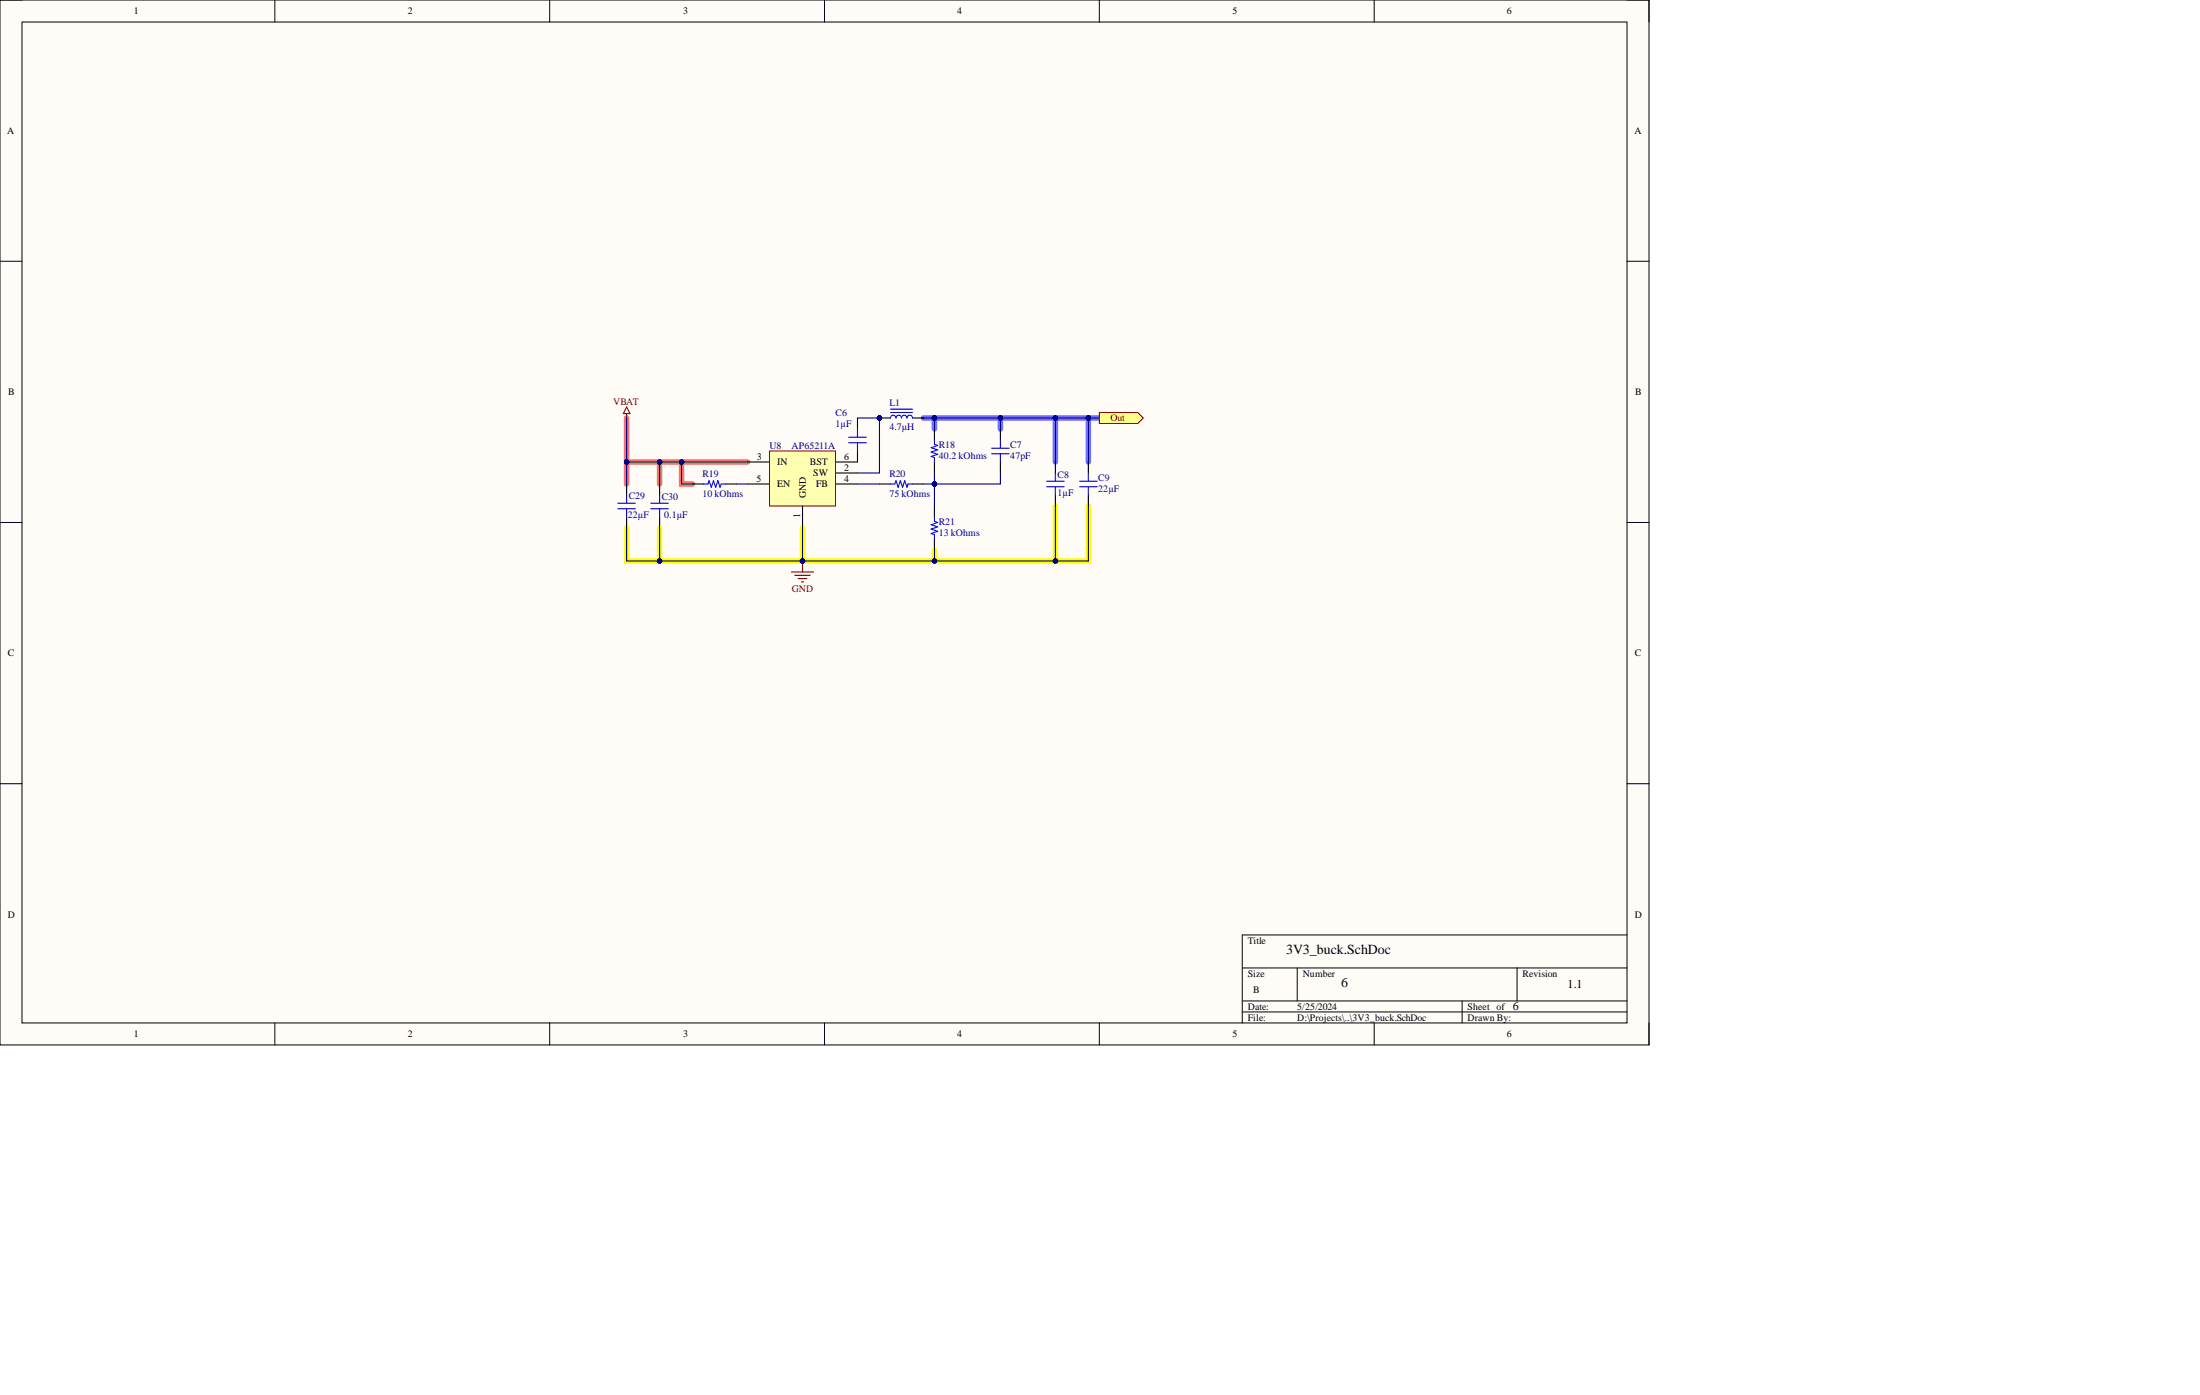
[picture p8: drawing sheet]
<svg xmlns="http://www.w3.org/2000/svg" width="508mm" height="322mm" viewBox="0 0 508 322" stroke-linecap="round" stroke-linejoin="round" font-family="sans-serif">
<path d="M0 0h380.5v241h-380.5z" fill-rule="evenodd" fill="#fffcf8"/>
<path d="M0 0h380.5v241h-380.5z" fill="none" stroke="#000" stroke-width=".23"/>
<path d="M5.1 5.1h370.3v230.8h-370.3z" fill-rule="evenodd" fill="#fffcf8"/>
<g fill="none" stroke="#000" stroke-width=".23">
<path d="M0 0h5.1M5.1 5.1h370.3v230.8h-370.3zM63.4 0v5.1M126.8 0v5.1M190.3 0v5.1M253.7 0v5.1M317.1 0v5.1M375.4 0h5.1v5.1M0 60.3h5.1M375.4 60.3h5.1M0 120.5h5.1M375.4 120.5h5.1"/>
<path d="M0 180.8h5.1M375.4 180.8h5.1M375.4 215.6h-88.8v20.3M63.4 235.9v5.1M126.8 235.9v5.1M190.3 235.9v5.1M253.7 235.9v5.1M286.6 223.2h88.8M286.6 230.9h88.8M286.6 233.4h88.8M299.3 223.2v7.7M317.1 235.9v5.1"/>
<path d="M337.4 230.9v5M350.1 223.2v7.7M380.5 235.9v5.1"/>
</g>
<path d="M213.1 96.4h2.5M230.8 96.4v2.5M243.5 96.4h-27.9v2.5M251.1 96.4h-7.6v10.2M251.1 96.4v10.2M251.1 96.4h2.6" fill="none" stroke="#6e6eff" stroke-width="1.3"/>
<path d="M243.5 116.7v12.7h7.6v-12.7M144.6 121.8v7.6h7.6M152.2 121.8v7.6h33v-7.6M185.2 129.4h58.3M215.6 126.8v2.6" fill="none" stroke="#ff0" stroke-width="1.3"/>
<path d="M144.6 96.4v10.2M152.2 106.6v5M157.3 106.6v5h2.5M172.5 106.6h-27.9v5" fill="none" stroke="#ff6e6e" stroke-width="1.3"/>
<path d="M144.6 93.9l.8 1.5h-1.6zM144.6 95.4v1M182.6 131.9h5.1M183.4 132.7h3.6M184.2 133.4h2M184.9 134.2h.5M185.2 129.4v2.5" fill="none" stroke="#800000" stroke-width=".25"/>
<path d="M152.2 111.6v2.6M152.2 119.2v2.6M243.5 106.6v2.5M243.5 114.2v2.5" fill="none" stroke="#000" stroke-width=".25"/>
<path d="M150.2 117.3h4M150.2 116.1h4M152.2 114.2v1.9M152.2 117.3v1.9M241.5 111h4.1M241.5 112.3h4.1M243.5 109.1v1.9M243.5 112.3v1.9" fill="none" stroke="#00f" stroke-width=".25"/>
<circle cx="185.2" cy="129.4" r=".51" fill="#000080"/>
<circle cx="185.2" cy="129.4" r=".51" fill="none" stroke="#000080" stroke-width=".23"/>
<path d="M253.7 95.1h8.8l1.3 1.3-1.3 1.3h-8.8z" fill-rule="evenodd" fill="#ffff80"/>
<path d="M253.7 95.1h8.8l1.3 1.3-1.3 1.3h-8.8z" fill="none" stroke="#800000" stroke-width=".23"/>
<path d="M144.6 111.6v2.6M144.6 119.2v2.6M159.8 111.6h2.5M167.4 111.6h2.6M251.1 106.6v2.5M251.1 114.2v2.5" fill="none" stroke="#000" stroke-width=".25"/>
<path d="M142.6 116.1h4M142.6 117.3h4M144.6 114.2v1.9M144.6 117.3v1.9M162.3 111.6h1.1l.2-.7 .5 1.5 .5-1.5 .5 1.5 .5-1.5 .6 1.5 .2-.8h1M249.1 111h4.1M249.1 112.3h4.1M251.1 109.1v1.9M251.1 112.3v1.9" fill="none" stroke="#00f" stroke-width=".25"/>
<path d="M177.6 104h15.2v12.7h-15.2z" fill-rule="evenodd" fill="#ffffb0"/>
<path d="M177.6 104h15.2v12.7h-15.2z" fill="none" stroke="#800000" stroke-width=".23"/>
<g fill="none" stroke="#000" stroke-width=".25">
<path d="M197.9 96.4v2.5M215.6 98.9v2.6M230.8 98.9v2.6M172.5 106.6h5.1M172.5 111.6h5.1M185.2 116.7v5.1M192.8 111.6h5.1M192.8 109.1h5.1M197.9 104v2.6h-5.1M202.9 111.6h2.6M210.5 111.6h2.6M215.6 106.6v2.5"/>
<path d="M230.8 106.6v2.5"/>
</g>
<path d="M197.9 98.9v1.9M195.8 102.1h4.1M195.8 100.8h4.1M197.9 102.1v1.9M205.5 111.6h1l.2-.7 .5 1.5 .6-1.5 .5 1.5 .5-1.5 .5 1.5 .2-.8h1M215.6 101.5v1l.8 .2-1.5 .6 1.5 .5-1.5 .5 1.5 .5-1.5 .5 .7 .2v1.1M228.8 103.4h4.1M228.8 104.6h4.1M230.8 101.5v1.9M230.8 104.6v2" fill="none" stroke="#00f" stroke-width=".25"/>
<circle cx="202.9" cy="96.4" r=".51" fill="#000080"/>
<circle cx="202.9" cy="96.4" r=".51" fill="none" stroke="#000080" stroke-width=".23"/>
<path d="M202.9 96.4h2.6M210.5 96.4h2.6" fill="none" stroke="#000" stroke-width=".25"/>
<circle cx="202.9" cy="96.4" r=".51" fill="#000080"/>
<circle cx="202.9" cy="96.4" r=".51" fill="none" stroke="#000080" stroke-width=".23"/>
<path d="M205.5 96.4a.63 .63 0 0 1 .6-.6 .63 .63 0 0 1 .6 .6 .63 .63 0 0 1 .7-.6 .63 .63 0 0 1 .6 .6 .63 .63 0 0 1 .6-.6 .63 .63 0 0 1 .7 .6 .63 .63 0 0 1 .6-.6 .63 .63 0 0 1 .6 .6M205.5 95.1h5M205.5 94.4h5" fill="none" stroke="#00f" stroke-width=".25"/>
<path d="M251.1 96.4v10.2" fill="none" stroke="#000080" stroke-width=".25"/>
<circle cx="251.1" cy="96.4" r=".51" fill="#000080"/>
<circle cx="251.1" cy="96.4" r=".51" fill="none" stroke="#000080" stroke-width=".23"/>
<path d="M215.6 116.7v2.5M215.6 124.3v2.5" fill="none" stroke="#000" stroke-width=".25"/>
<path d="M215.6 119.2v1l.8 .3-1.5 .5 1.5 .5-1.5 .5 1.5 .5-1.5 .5 .7 .3v1" fill="none" stroke="#00f" stroke-width=".25"/>
<path d="M144.6 121.8v7.6h7.6" fill="none" stroke="#000080" stroke-width=".25"/>
<circle cx="152.2" cy="129.4" r=".51" fill="#000080"/>
<circle cx="152.2" cy="129.4" r=".51" fill="none" stroke="#000080" stroke-width=".23"/>
<path d="M152.2 121.8v7.6h33v-7.6" fill="none" stroke="#000080" stroke-width=".25"/>
<circle cx="185.2" cy="129.4" r=".51" fill="#000080"/>
<circle cx="185.2" cy="129.4" r=".51" fill="none" stroke="#000080" stroke-width=".23"/>
<circle cx="152.2" cy="129.4" r=".51" fill="#000080"/>
<circle cx="152.2" cy="129.4" r=".51" fill="none" stroke="#000080" stroke-width=".23"/>
<path d="M157.3 106.6v5h2.5" fill="none" stroke="#000080" stroke-width=".25"/>
<circle cx="157.3" cy="106.6" r=".51" fill="#000080"/>
<circle cx="157.3" cy="106.6" r=".51" fill="none" stroke="#000080" stroke-width=".23"/>
<path d="M197.9 96.4h5v12.7h-5M170 111.6h2.5M197.9 111.6h5" fill="none" stroke="#000080" stroke-width=".25"/>
<circle cx="202.9" cy="96.4" r=".51" fill="#000080"/>
<circle cx="202.9" cy="96.4" r=".51" fill="none" stroke="#000080" stroke-width=".23"/>
<path d="M215.6 109.1v2.5h-2.5" fill="none" stroke="#000080" stroke-width=".25"/>
<circle cx="215.6" cy="111.6" r=".51" fill="#000080"/>
<circle cx="215.6" cy="111.6" r=".51" fill="none" stroke="#000080" stroke-width=".23"/>
<path d="M213.1 96.4h2.5" fill="none" stroke="#000080" stroke-width=".25"/>
<circle cx="215.6" cy="96.4" r=".51" fill="#000080"/>
<circle cx="215.6" cy="96.4" r=".51" fill="none" stroke="#000080" stroke-width=".23"/>
<path d="M230.8 109.1v2.5h-15.2" fill="none" stroke="#000080" stroke-width=".25"/>
<circle cx="215.6" cy="111.6" r=".51" fill="#000080"/>
<circle cx="215.6" cy="111.6" r=".51" fill="none" stroke="#000080" stroke-width=".23"/>
<path d="M243.5 116.7v12.7h7.6v-12.7" fill="none" stroke="#000080" stroke-width=".25"/>
<circle cx="243.5" cy="129.4" r=".51" fill="#000080"/>
<circle cx="243.5" cy="129.4" r=".51" fill="none" stroke="#000080" stroke-width=".23"/>
<path d="M251.1 96.4h-7.6v10.2" fill="none" stroke="#000080" stroke-width=".25"/>
<circle cx="251.1" cy="96.4" r=".51" fill="#000080"/>
<circle cx="251.1" cy="96.4" r=".51" fill="none" stroke="#000080" stroke-width=".23"/>
<circle cx="243.5" cy="96.4" r=".51" fill="#000080"/>
<circle cx="243.5" cy="96.4" r=".51" fill="none" stroke="#000080" stroke-width=".23"/>
<path d="M251.1 96.4h2.6" fill="none" stroke="#000080" stroke-width=".25"/>
<circle cx="251.1" cy="96.4" r=".51" fill="#000080"/>
<circle cx="251.1" cy="96.4" r=".51" fill="none" stroke="#000080" stroke-width=".23"/>
<path d="M144.6 96.4v10.2" fill="none" stroke="#000080" stroke-width=".25"/>
<circle cx="144.6" cy="106.6" r=".51" fill="#000080"/>
<circle cx="144.6" cy="106.6" r=".51" fill="none" stroke="#000080" stroke-width=".23"/>
<path d="M152.2 106.6v5" fill="none" stroke="#000080" stroke-width=".25"/>
<circle cx="152.2" cy="106.6" r=".51" fill="#000080"/>
<circle cx="152.2" cy="106.6" r=".51" fill="none" stroke="#000080" stroke-width=".23"/>
<path d="M215.6 126.8v2.6" fill="none" stroke="#000080" stroke-width=".25"/>
<circle cx="215.6" cy="129.4" r=".51" fill="#000080"/>
<circle cx="215.6" cy="129.4" r=".51" fill="none" stroke="#000080" stroke-width=".23"/>
<path d="M215.6 111.6v5.1" fill="none" stroke="#000080" stroke-width=".25"/>
<circle cx="215.6" cy="111.6" r=".51" fill="#000080"/>
<circle cx="215.6" cy="111.6" r=".51" fill="none" stroke="#000080" stroke-width=".23"/>
<path d="M230.8 96.4v2.5" fill="none" stroke="#000080" stroke-width=".25"/>
<circle cx="230.8" cy="96.4" r=".51" fill="#000080"/>
<circle cx="230.8" cy="96.4" r=".51" fill="none" stroke="#000080" stroke-width=".23"/>
<path d="M172.5 106.6h-27.9v5" fill="none" stroke="#000080" stroke-width=".25"/>
<circle cx="144.6" cy="106.6" r=".51" fill="#000080"/>
<circle cx="144.6" cy="106.6" r=".51" fill="none" stroke="#000080" stroke-width=".23"/>
<circle cx="152.2" cy="106.6" r=".51" fill="#000080"/>
<circle cx="152.2" cy="106.6" r=".51" fill="none" stroke="#000080" stroke-width=".23"/>
<circle cx="157.3" cy="106.6" r=".51" fill="#000080"/>
<circle cx="157.3" cy="106.6" r=".51" fill="none" stroke="#000080" stroke-width=".23"/>
<path d="M185.2 129.4h58.3" fill="none" stroke="#000080" stroke-width=".25"/>
<circle cx="185.2" cy="129.4" r=".51" fill="#000080"/>
<circle cx="185.2" cy="129.4" r=".51" fill="none" stroke="#000080" stroke-width=".23"/>
<circle cx="215.6" cy="129.4" r=".51" fill="#000080"/>
<circle cx="215.6" cy="129.4" r=".51" fill="none" stroke="#000080" stroke-width=".23"/>
<circle cx="243.5" cy="129.4" r=".51" fill="#000080"/>
<circle cx="243.5" cy="129.4" r=".51" fill="none" stroke="#000080" stroke-width=".23"/>
<path d="M243.5 96.4h-27.9v2.5" fill="none" stroke="#000080" stroke-width=".25"/>
<circle cx="215.6" cy="96.4" r=".51" fill="#000080"/>
<circle cx="215.6" cy="96.4" r=".51" fill="none" stroke="#000080" stroke-width=".23"/>
<circle cx="230.8" cy="96.4" r=".51" fill="#000080"/>
<circle cx="230.8" cy="96.4" r=".51" fill="none" stroke="#000080" stroke-width=".23"/>
<circle cx="243.5" cy="96.4" r=".51" fill="#000080"/>
<circle cx="243.5" cy="96.4" r=".51" fill="none" stroke="#000080" stroke-width=".23"/>
<g font-size="3.2">
<text x="296.8" y="220">3V3_buck.SchDoc</text>
<text x="309.5" y="227.6">6</text>
</g>
<g font-size="2.8">
<text x="361.7" y="228">1.1</text>
<text x="349.1" y="233.1">6</text>
</g>
<g font-size="2.3">
<text x="30.9" y="3.3">1</text>
<text x="94.1" y="3.3">2</text>
<text x="157.6" y="3.3">3</text>
<text x="220.9" y="3.3">4</text>
<text x="284.4" y="3.3">5</text>
<text x="347.7" y="3.3">6</text>
<text x="1.7" y="30.9">A</text>
<text x="377.1" y="30.9">A</text>
<text x="1.9" y="91.2">B</text>
<text x="377.3" y="91.2">B</text>
<text x="174.6" y="106">3</text>
<text x="179.3" y="107.3">IN</text>
<text x="186.9" y="107.3">BST</text>
<text x="194.8" y="106">6</text>
<text x="174.5" y="111.1">5</text>
<text x="179.3" y="112.4">EN</text>
<text x="187.6" y="109.8">SW</text>
<text x="188.3" y="112.4">FB</text>
<text x="194.8" y="108.6">2</text>
<text x="194.8" y="111.1">4</text>
<text x="184.7" y="119.6" transform="rotate(-90 184.7 119.6)">1</text>
<text x="185.9" y="114.9" transform="rotate(-90 185.9 114.9)">GND</text>
<text x="1.8" y="151.4">C</text>
<text x="377.2" y="151.4">C</text>
<text x="1.8" y="211.7">D</text>
<text x="377.2" y="211.7">D</text>
<text x="287.9" y="217.7">Title</text>
<text x="287.9" y="225.3">Size</text>
<text x="300.6" y="225.3">Number</text>
<text x="351.3" y="225.3">Revision</text>
<text x="287.9" y="232.9">Date:</text>
<text x="289.2" y="229.1">B</text>
<text x="299.3" y="232.9">5/25/2024</text>
<text x="338.7" y="232.9">Sheet of</text>
<text x="30.9" y="239.2">1</text>
<text x="94.1" y="239.2">2</text>
<text x="157.6" y="239.2">3</text>
<text x="220.9" y="239.2">4</text>
<text x="284.4" y="239.2">5</text>
<text x="287.9" y="235.4">File:</text>
<text x="299.3" y="235.4">D:\Projects\..\3V3_buck.SchDoc</text>
<text x="338.7" y="235.4">Drawn By:</text>
<text x="347.7" y="239.2">6</text>
</g>
<g font-size="2.3" fill="#800000">
<text x="141.5" y="93.4">VBAT</text>
<text x="256.2" y="97.2">Out</text>
<text x="182.7" y="136.5">GND</text>
</g>
<g font-size="2.3" fill="#000080">
<text x="192.8" y="95.9">C6</text>
<text x="205.2" y="93.6">L1</text>
<text x="192.8" y="98.4">1µF</text>
<text x="205.2" y="99.2">4.7µH</text>
<text x="177.6" y="103.5">U8</text>
<text x="182.6" y="103.5">AP65211A</text>
<text x="216.6" y="105.8">40.2 kOhms</text>
<text x="216.6" y="103.3">R18</text>
<text x="233.1" y="105.8">47pF</text>
<text x="233.1" y="103.3">C7</text>
<text x="162.1" y="110.1">R19</text>
<text x="205.2" y="110.1">R20</text>
<text x="244" y="110.4">C8</text>
<text x="253.4" y="113.4">22µF</text>
<text x="253.4" y="110.9">C9</text>
<text x="144.8" y="119.5">22µF</text>
<text x="145.1" y="115.2">C29</text>
<text x="152.7" y="115.4">C30</text>
<text x="153.2" y="119.5">0.1µF</text>
<text x="162.1" y="114.7">10 kOhms</text>
<text x="205.2" y="114.7">75 kOhms</text>
<text x="244" y="114.4">1µF</text>
<text x="216.6" y="123.5">13 kOhms</text>
<text x="216.6" y="121">R21</text>
</g>
</svg>
